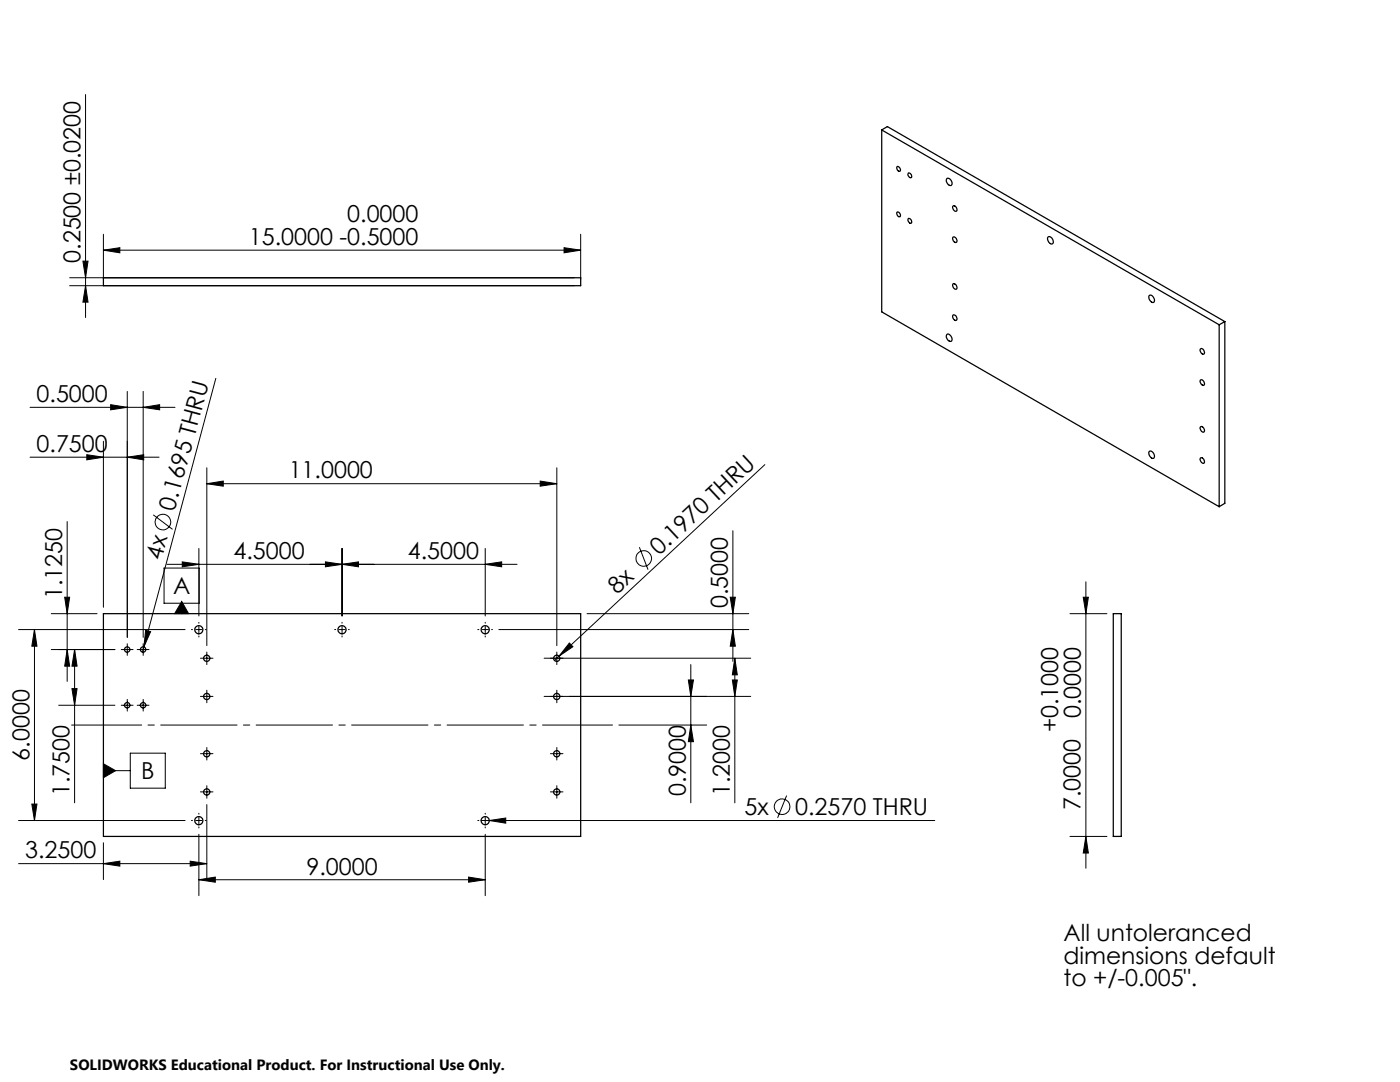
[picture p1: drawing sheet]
<svg xmlns="http://www.w3.org/2000/svg" width="279mm" height="216mm" viewBox="0 0 279 216" stroke-linecap="round" stroke-linejoin="round" font-family="sans-serif">
<g fill="none" stroke="#000" stroke-width=".2">
<path d="M17.1 18.9v44.5M13.9 57h100.7M13.9 55.4h100.7M16.5 52.1h1.1l-.5 3.3zM17.1 57l.5 3.3h-1.1zM20.6 49.9l3.3-.5v1zM20.6 46.7v9M20.6 49.9h95.3M112.6 49.4l3.3 .5-3.3 .5zM115.9 46.7v9M25.4 78.1v49.1M28.6 78.1v49.1"/>
<path d="M43.1 75.5l-14.7 54.6M6 91.2h25.8M6 81.3h28.9M17.3 90.7l3.3 .5-3.3 .6zM20.6 88.1v33.1M22.1 80.8l3.3 .5-3.3 .5zM25.4 91.2l3.3-.5v1.1zM28.6 81.3l3.3-.5v1zM41.3 96.5l3.3-.5v1zM41.3 93.3v35.5M41.3 96.5h69.8M107.8 96l3.3 .5-3.3 .5z"/>
<path d="M111.1 93.3v35.5M152.6 92.7l-41 38.2M12.9 119.2h1l-.5 3.2zM13.4 104.1v31.9M30.6 102.7l3.8 2.9M32.7 113.3h7.1v7.1h-7.1zM33.3 112.6h69.9M36.4 112.1l3.3 .5-3.3 .5zM39.7 109.4v13.5M64.9 112.1l3.4 .5-3.4 .5zM68.3 112.6l3.2-.5v1zM68.3 109.4v13.5"/>
<path d="M96.8 112.6l3.3-.5v1zM96.8 109.4v13.5M127.6 109.2l1.7 4.5M145.7 119.2h1.1l-.5 3.2zM146.3 105.9v26.1M216.2 119.2h1l-.5 3.2zM216.7 116.1v57.1M3.7 125.6h33.2M6.9 125.6l.5 3.3h-1.1zM6.9 125.6v38.1M10.2 129.6h12.7M10.2 122.4h9.2"/>
<path d="M13.4 129.6l.5 3.3h-1zM14.4 137.4h1l-.5 3.3zM14.9 129.6v30.6M14.9 129.6l.5 3.3h-1zM24.2 129.6h2.4M25.4 128.4v2.4M25.4 139.6v2.3M27.4 129.6h2.3M28.6 128.4v2.4M28.6 139.6v2.3M29.1 125.8l1 .2-1.4 3.1zM36.3 120l1.3 2.4h-2.7z"/>
<path d="M36.3 120.4v2M38.2 125.6h.2M39.1 125.6h1.2M39.7 124.2v.2M39.7 125v1.3M39.7 126.9v.2M40 139h2.5M40 131.3h2.5M41 125.6h.1M41.3 130.1v2.5M41.3 137.7v2.5M66.8 125.6h.2"/>
<path d="M67.6 125.6h1.3M68.3 124.2v.2M68.3 125v1.3M68.3 126.9v.2M69.5 125.6h.2M95.4 125.6h.2M96.2 125.6h1.3M96.8 124.2v.2M96.8 125v1.3M96.8 126.9v.2M98.1 125.6h.2M99.6 125.6h49.8"/>
<path d="M108.6 139h41.2M108.6 131.3h41.2M111.1 130.1v2.5M111.1 137.7v2.5M111.6 130.9l-.9 .9M113.6 128.3l.7 .7-2.7 1.9zM117.2 122.4h32.2M137.4 135.7h1l-.5 3.3zM137.9 132.6v27.6M146.2 135.7h.9l-.5 3.3zM146.3 125.6l.5 3.3h-1.1zM146.6 131.3v28.9"/>
<path d="M146.6 131.3l.5 3.4h-.9zM213.5 122.4h7.4M11.7 140.7h11.2M20.6 152.4l2.5 1.4-2.5 1.4zM20.6 153.8h5.4M24.2 140.7h2.4M26 150.3h7v7h-7zM27.4 140.7h2.3M40 158h2.5M40 150.4h2.5M41.3 149.2v2.5M41.3 156.8v2.5"/>
<path d="M109.9 158h2.5M109.9 150.4h2.5M111.1 149.2v2.5M111.1 156.8v2.5M123.5 144.7h17.5M137.9 144.7l.5 3.3h-1zM157 158.8l-1.8 4.4M3.7 163.7h33.2M3.7 172.3h37.6M6.3 160.4h1.1l-.5 3.3zM20.6 172.3l3.3-.5v1zM20.6 168.2v7.3"/>
<path d="M38 171.8l3.3 .5-3.3 .5zM38.2 163.7h.2M39.1 163.7h1.2M39.7 175.5l3.3-.5v1zM39.7 162.3v.2M39.7 163.1v1.3M39.7 165v.2M39.7 166.5v12.2M39.7 175.5h57.1M41 163.7h.1M41.3 160.5v15M93.5 175l3.3 .5-3.3 .5z"/>
<path d="M95.4 163.7h.2M96 163.7h90.5M96.8 162.3v.2M96.8 163.1v1.3M96.8 165v.2M96.8 166.5v12.2M97.6 163.7l3.3-.5v1.1zM213.5 166.9h7.4M216.7 166.9l.5 3.3h-1z"/>
<circle cx="32.5" cy="104.2" r="1.55"/>
<circle cx="128.5" cy="111.4" r="1.55"/>
<circle cx="156.1" cy="161" r="1.55"/>
</g>
<path d="M122.2 144.7h-107.9" fill="none" stroke="#000" stroke-width=".2" stroke-dasharray="15.2 1.3 1.3 1.3" stroke-dashoffset="1.3"/>
<g fill="#000">
<path d="M29.1 125.8l1 .2-1.4 3.1zM113.6 128.3l.7 .7-2.7 1.9z"/>
<path d="M107.8 96l3.3 .5-3.3 .5zM41.3 96.5l3.3-.5v1zM25.4 91.2l3.3-.5v1.1zM17.3 90.7l3.3 .5-3.3 .6z"/>
<path d="M36.4 112.1l3.3 .5-3.3 .5zM68.3 112.6l3.2-.5v1zM64.9 112.1l3.4 .5-3.4 .5zM96.8 112.6l3.3-.5v1zM22.1 80.8l3.3 .5-3.3 .5zM28.6 81.3l3.3-.5v1zM97.6 163.7l3.3 .6v-1.1zM20.6 49.9l3.3-.5v1zM112.6 49.4l3.3 .5-3.3 .5z"/>
<path d="M13.4 129.6l.5 3.3h-1zM12.9 119.2h1l-.5 3.2zM17.1 57l.5 3.3h-1.1zM16.5 52.1h1.1l-.5 3.3z"/>
<path d="M36.3 120l1.3 2.4h-2.7zM20.6 152.4l2.5 1.4-2.5 1.4z"/>
<path d="M137.4 135.7h1l-.5 3.3zM137.9 144.7l.5 3.3h-1zM6.9 125.6l.5 3.3h-1.1zM6.3 160.4h1.1l-.5 3.3z"/>
<path d="M146.3 125.6l.5 3.3h-1.1zM145.7 119.2h1.1l-.5 3.2z"/>
<path d="M146.6 131.3l.5 3.4h-.9zM146.2 135.7h.9l-.5 3.3zM14.9 129.6l.5 3.3h-1zM14.4 137.4h1l-.5 3.3zM216.2 119.2h1l-.5 3.2zM216.7 166.9l.5 3.3h-1z"/>
<path d="M39.7 175.5l3.3-.5v1zM93.5 175l3.3 .5-3.3 .5z"/>
<path d="M38 171.8l3.3 .5-3.3 .5zM20.6 172.3l3.3-.5v1z"/>
</g>
<g fill="none" stroke="#000" stroke-width=".25">
<path d="M176 25.9l67.3 38.9M176 25.9v36.3l67.3 38.9M176 25.9l1.1-.6 67.3 38.9M179 33.3a.52 .52 0 0 1 .6 .3 .52 .52 0 0 1-.1 .6l-.4-.3zM181.3 34.5a.54 .54 0 0 1 .6 .3 .54 .54 0 0 1-.2 .7l-.5-.5zM189.1 35.6a.92 .92 0 0 1 .8 .5 .92 .92 0 0 1-.1 .9 .98 .98 0 0 1-.7-1.4zM20.6 55.4h95.3v1.6h-95.3zM179 42.3a.59 .59 0 0 1 .6 .3 .59 .59 0 0 1 0 .7 .65 .65 0 0 1-.6-1zM181.3 43.6a.52 .52 0 0 1 .6 .3 .52 .52 0 0 1-.2 .7l-.5-.5zM190.2 47.3a.6 .6 0 0 1 .7 .4 .6 .6 0 0 1-.2 .7l-.4-.4-.2-.3zM190.2 41.1a.65 .65 0 0 1 .7 .3 .65 .65 0 0 1 0 .8 .73 .73 0 0 1-.7-1.1zM190.3 56.6a.74 .74 0 0 1 .6 1.1 .72 .72 0 0 1-.6-1.1z"/>
<path d="M209.1 47.3a.82 .82 0 0 1 .9 .2 .82 .82 0 0 1 .2 .8v.2a.7 .7 0 0 1-.8 0 .7 .7 0 0 1-.3-.6zM229.3 59a.85 .85 0 0 1 .9 .4 .85 .85 0 0 1 0 1 1.07 1.07 0 0 1-.9-1.4zM189.1 66.7a.9 .9 0 0 1 .8 .5 .9 .9 0 0 1-.1 .9 .94 .94 0 0 1-.7-1.4zM190.3 62.8a.71 .71 0 0 1 .6 1.1 .71 .71 0 0 1-.6-1.1zM239.6 75.8a.6 .6 0 0 1 .7 .4 .6 .6 0 0 1-.2 .7l-.5-.5zM239.6 69.6a.6 .6 0 0 1 .7 .3 .6 .6 0 0 1-.2 .8l-.5-.5zM243.3 64.8v36.3M244.4 64.2l-1.1 .6M244.4 64.2v36.2l-1.1 .7M229.3 90.1a.84 .84 0 0 1 .9 .4 .84 .84 0 0 1 0 1 1.07 1.07 0 0 1-.9-1.4zM239.6 91.4a.6 .6 0 0 1 .7 .3 .6 .6 0 0 1-.2 .8l-.5-.6zM239.6 85.2a.6 .6 0 0 1 .7 .3 .6 .6 0 0 1-.2 .8l-.4-.4-.2-.4z"/>
<path d="M20.6 122.4h95.3v44.5h-95.3zM222.2 122.4h1.6v44.5h-1.6z"/>
<circle cx="25.4" cy="129.6" r=".54"/>
<circle cx="28.6" cy="129.6" r=".54"/>
<circle cx="39.7" cy="125.7" r=".82"/>
<circle cx="41.3" cy="131.4" r=".62"/>
<circle cx="41.3" cy="139" r=".62"/>
<circle cx="68.3" cy="125.7" r=".82"/>
<circle cx="96.8" cy="125.7" r=".82"/>
<circle cx="111.1" cy="139" r=".62"/>
<circle cx="111.1" cy="131.4" r=".62"/>
<circle cx="25.4" cy="140.7" r=".54"/>
<circle cx="28.6" cy="140.7" r=".54"/>
<circle cx="41.3" cy="158" r=".62"/>
<circle cx="41.3" cy="150.4" r=".62"/>
<circle cx="111.1" cy="158" r=".62"/>
<circle cx="111.1" cy="150.4" r=".62"/>
<circle cx="39.7" cy="163.8" r=".82"/>
<circle cx="96.8" cy="163.8" r=".82"/>
</g>
<g font-size="4.7">
<text x="69.3" y="44.4">0.0000</text>
<text x="16.1" y="52.5" transform="rotate(-90 16.1 52.5)">0.2500 ±0.0200</text>
<text x="49.7" y="48.8">15.0000 -0.5000</text>
<text x="7.3" y="80.2">0.5000</text>
<text x="7.3" y="90.2">0.7500</text>
<text x="57.6" y="95.5">11.0000</text>
<text x="34.8" y="102.1" transform="rotate(-75 34.8 102.1)">0.1695 THRU</text>
<text x="32.2" y="111.9" transform="rotate(-75 32.2 111.9)">4x</text>
<text x="46.6" y="111.6">4.5000</text>
<text x="81.4" y="111.6">4.5000</text>
<text x="131.5" y="110.9" transform="rotate(-43 131.5 110.9)">0.1970 THRU</text>
<text x="12.4" y="119.6" transform="rotate(-90 12.4 119.6)">1.1250</text>
<text x="34.5" y="118.6">A</text>
<text x="123.2" y="118.7" transform="rotate(-43 123.2 118.7)">8x</text>
<text x="145.3" y="121.4" transform="rotate(-90 145.3 121.4)">0.5000</text>
<text x="215.7" y="143.3" transform="rotate(-90 215.7 143.3)">0.0000</text>
<text x="211.2" y="146.1" transform="rotate(-90 211.2 146.1)">+0.1000</text>
<text x="5.9" y="151.8" transform="rotate(-90 5.9 151.8)">6.0000</text>
<text x="28.2" y="155.5">B</text>
<text x="13.9" y="158.9" transform="rotate(-90 13.9 158.9)">1.7500</text>
<text x="136.9" y="158.9" transform="rotate(-90 136.9 158.9)">0.9000</text>
<text x="145.7" y="158.9" transform="rotate(-90 145.7 158.9)">1.2000</text>
<text x="215.6" y="161.7" transform="rotate(-90 215.6 161.7)">7.0000</text>
<text x="148.6" y="162.7">5x</text>
<text x="158.7" y="162.7">0.2570 THRU</text>
<text x="5" y="171.3">3.2500</text>
<text x="61.2" y="174.5">9.0000</text>
<text x="212.2" y="187.7">All untoleranced</text>
<text x="212.2" y="192.3">dimensions default</text>
<text x="212.2" y="196.8">to +/-0.005&quot;.</text>
</g>
<text font-size="3" x="14" y="213.5">SOLIDWORKS Educational Product. For Instructional Use Only.</text>
</svg>
